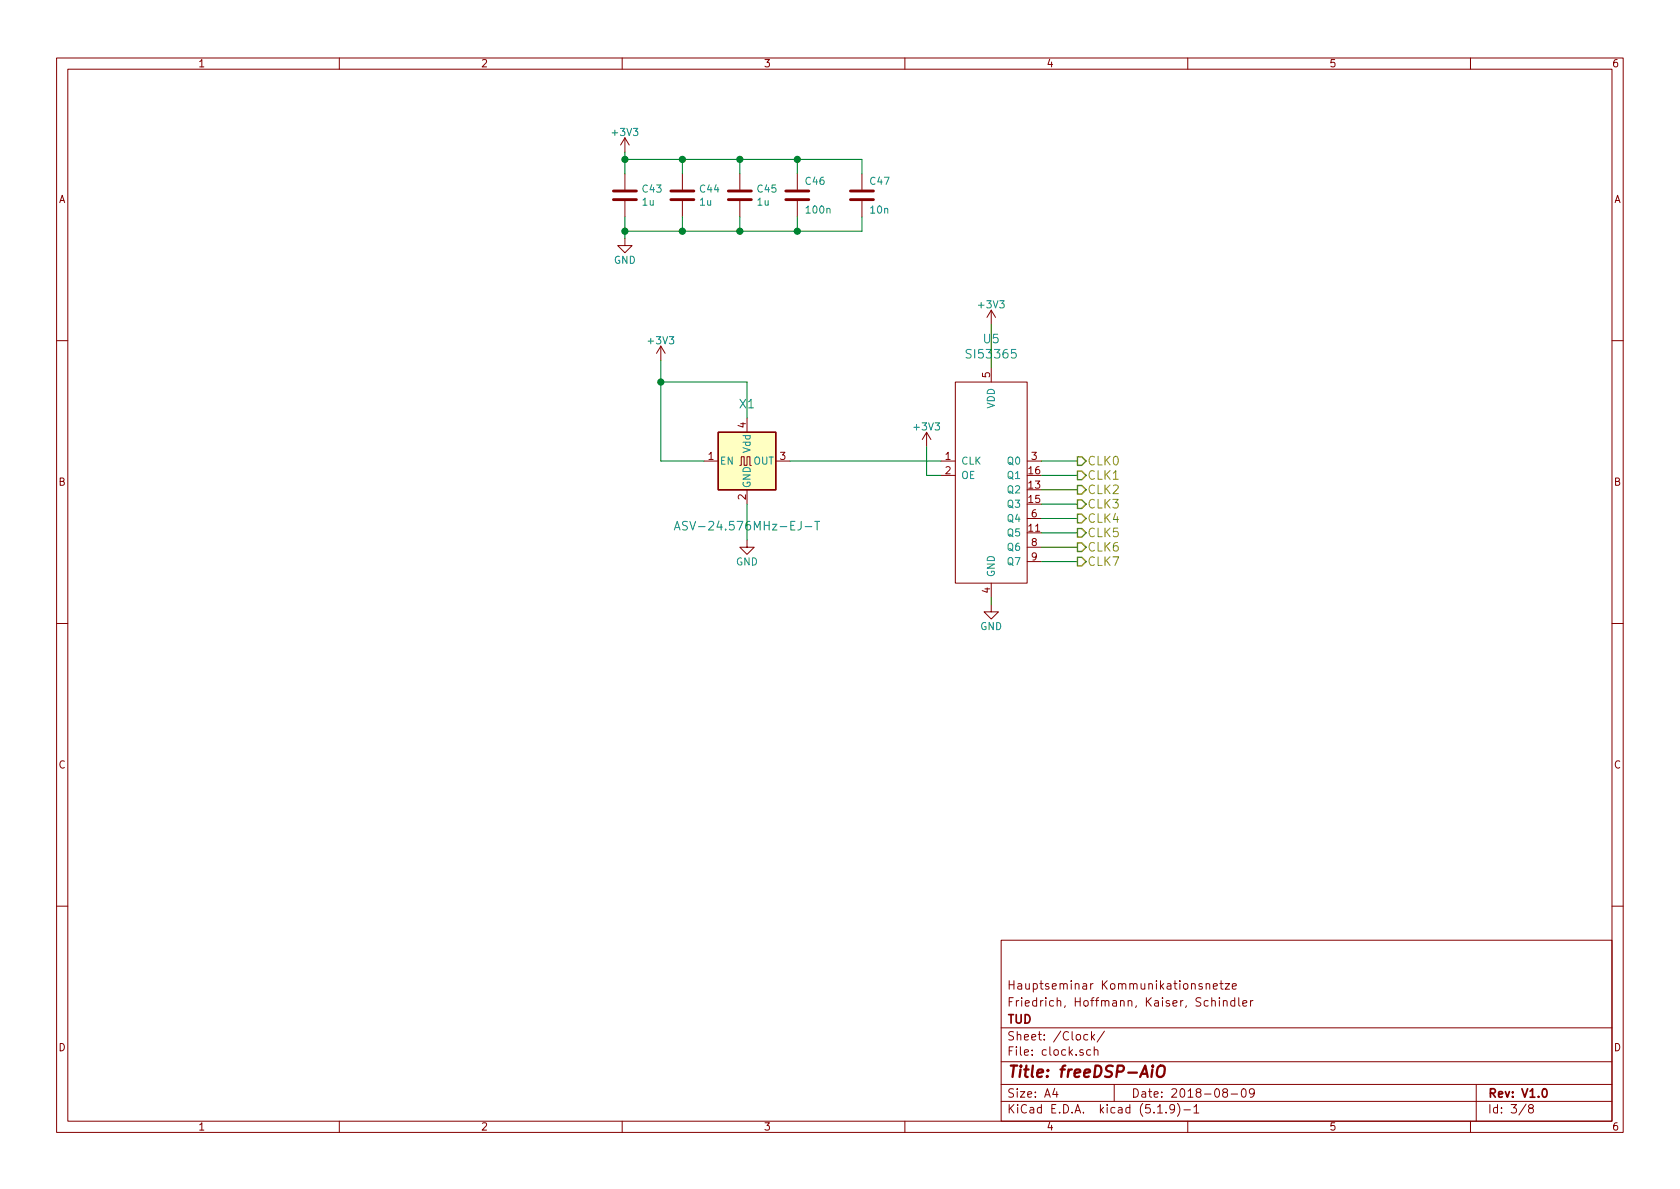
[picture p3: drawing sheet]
EESchema Schematic File Version 4
EELAYER 30 0
EELAYER END
$Descr A4 11693 8268
encoding utf-8
Sheet 3 8
Title "freeDSP-AiO"
Date "2018-08-09"
Rev "V1.0"
Comp "TUD"
Comment1 "Friedrich, Hoffmann, Kaiser, Schindler"
Comment2 "Hauptseminar Kommunikationsnetze"
Comment3 ""
Comment4 ""
$EndDescr
$Comp
L Oscillator:ASV-xxxMHz X1
U 1 1
P 5200 3200
F 0 "X1" H 5200 3600 60  0000 C CNN
F 1 "ASV-24.576MHz-EJ-T" H 5200 2750 60  0000 C CNN
F 2 "Oscillator:Oscillator_SMD_Abracon_ASV-4Pin_7.0x5.1mm" H 5100 3100 60  0001 C CNN
F 3 "" H 5100 3100 60  0000 C CNN
	1    5200 3200
	1    0    0    -1  
$EndComp
Wire Wire Line
	6550 3200 5500 3200
$Comp
L power:GND #PWR071
U 1 1
P 6900 4200
F 0 "#PWR071" H 6900 3950 50  0001 C CNN
F 1 "GND" H 6900 4050 50  0000 C CNN
F 2 "" H 6900 4200 60  0000 C CNN
F 3 "" H 6900 4200 60  0000 C CNN
	1    6900 4200
	1    0    0    -1  
$EndComp
Wire Wire Line
	6900 4150 6900 4200
$Comp
L power:GND #PWR068
U 1 1
P 5200 3750
F 0 "#PWR068" H 5200 3500 50  0001 C CNN
F 1 "GND" H 5200 3600 50  0000 C CNN
F 2 "" H 5200 3750 60  0000 C CNN
F 3 "" H 5200 3750 60  0000 C CNN
	1    5200 3750
	1    0    0    -1  
$EndComp
$Comp
L power:+3V3 #PWR067
U 1 1
P 4600 2500
F 0 "#PWR067" H 4600 2350 50  0001 C CNN
F 1 "+3V3" H 4600 2640 50  0000 C CNN
F 2 "" H 4600 2500 60  0000 C CNN
F 3 "" H 4600 2500 60  0000 C CNN
	1    4600 2500
	1    0    0    -1  
$EndComp
$Comp
L power:+3V3 #PWR070
U 1 1
P 6900 2250
F 0 "#PWR070" H 6900 2100 50  0001 C CNN
F 1 "+3V3" H 6900 2390 50  0000 C CNN
F 2 "" H 6900 2250 60  0000 C CNN
F 3 "" H 6900 2250 60  0000 C CNN
	1    6900 2250
	1    0    0    -1  
$EndComp
Wire Wire Line
	6900 2250 6900 2550
Text HLabel 7500 3200 2    60   Output ~ 0
CLK0
Text HLabel 7500 3300 2    60   Output ~ 0
CLK1
Text HLabel 7500 3400 2    60   Output ~ 0
CLK2
Text HLabel 7500 3500 2    60   Output ~ 0
CLK3
Text HLabel 7500 3600 2    60   Output ~ 0
CLK4
Text HLabel 7500 3700 2    60   Output ~ 0
CLK5
Text HLabel 7500 3800 2    60   Output ~ 0
CLK6
Text HLabel 7500 3900 2    60   Output ~ 0
CLK7
Wire Wire Line
	7500 3200 7250 3200
Wire Wire Line
	7250 3300 7500 3300
Wire Wire Line
	7500 3400 7250 3400
Wire Wire Line
	7500 3500 7250 3500
Wire Wire Line
	7250 3600 7500 3600
Wire Wire Line
	7500 3700 7250 3700
Wire Wire Line
	7500 3800 7250 3800
Wire Wire Line
	7250 3900 7500 3900
$Comp
L buffers:SI53365 U5
U 1 1
P 6900 3300
F 0 "U5" H 6900 4253 60  0000 C CNN
F 1 "SI53365" H 6900 4147 60  0000 C CNN
F 2 "Package_SO:TSSOP-16_4.4x5mm_P0.65mm" H 6900 3650 60  0001 C CNN
F 3 "" H 6900 3650 60  0001 C CNN
	1    6900 3300
	1    0    0    -1  
$EndComp
$Comp
L power:+3V3 #PWR069
U 1 1
P 6450 3100
F 0 "#PWR069" H 6450 2950 50  0001 C CNN
F 1 "+3V3" H 6450 3240 50  0000 C CNN
F 2 "" H 6450 3100 60  0000 C CNN
F 3 "" H 6450 3100 60  0000 C CNN
	1    6450 3100
	1    0    0    -1  
$EndComp
Wire Wire Line
	6450 3100 6450 3300
Wire Wire Line
	6450 3300 6550 3300
$Comp
L power:+3V3 #PWR065
U 1 1
P 4350 1050
F 0 "#PWR065" H 4350 900 50  0001 C CNN
F 1 "+3V3" H 4350 1190 50  0000 C CNN
F 2 "" H 4350 1050 60  0000 C CNN
F 3 "" H 4350 1050 60  0000 C CNN
	1    4350 1050
	1    0    0    -1  
$EndComp
Wire Wire Line
	4750 1100 4750 1200
Wire Wire Line
	5150 1100 5150 1200
$Comp
L power:GND #PWR066
U 1 1
P 4350 1650
F 0 "#PWR066" H 4350 1400 50  0001 C CNN
F 1 "GND" H 4350 1500 50  0000 C CNN
F 2 "" H 4350 1650 60  0000 C CNN
F 3 "" H 4350 1650 60  0000 C CNN
	1    4350 1650
	1    0    0    -1  
$EndComp
Wire Wire Line
	4750 1600 4750 1500
Wire Wire Line
	5150 1600 5150 1500
$Comp
L Device:C C?
U 1 1
P 4350 1350
AR Path="/5AFACF29/60787163" Ref="C?"  Part="1" 
AR Path="/5AFACF57/60787163" Ref="C43"  Part="1" 
F 0 "C43" H 4465 1396 50  0000 L CNN
F 1 "1u" H 4465 1305 50  0000 L CNN
F 2 "Capacitor_SMD:C_0805_2012Metric_Pad1.18x1.45mm_HandSolder" H 4388 1200 50  0001 C CNN
F 3 "~" H 4350 1350 50  0001 C CNN
	1    4350 1350
	1    0    0    -1  
$EndComp
Wire Wire Line
	4350 1050 4350 1100
Wire Wire Line
	4350 1100 4750 1100
Connection ~ 4350 1100
Wire Wire Line
	4350 1100 4350 1200
Connection ~ 4750 1100
Wire Wire Line
	4750 1100 5150 1100
Wire Wire Line
	4750 1600 5150 1600
Connection ~ 4750 1600
Wire Wire Line
	4350 1600 4350 1650
Wire Wire Line
	4350 1500 4350 1600
Connection ~ 4350 1600
Wire Wire Line
	4350 1600 4750 1600
$Comp
L Device:C C?
U 1 1
P 4750 1350
AR Path="/5AFACF29/60789D7C" Ref="C?"  Part="1" 
AR Path="/5AFACF57/60789D7C" Ref="C44"  Part="1" 
F 0 "C44" H 4865 1396 50  0000 L CNN
F 1 "1u" H 4865 1305 50  0000 L CNN
F 2 "Capacitor_SMD:C_0805_2012Metric_Pad1.18x1.45mm_HandSolder" H 4788 1200 50  0001 C CNN
F 3 "~" H 4750 1350 50  0001 C CNN
	1    4750 1350
	1    0    0    -1  
$EndComp
$Comp
L Device:C C?
U 1 1
P 5150 1350
AR Path="/5AFACF29/6078A09B" Ref="C?"  Part="1" 
AR Path="/5AFACF57/6078A09B" Ref="C45"  Part="1" 
F 0 "C45" H 5265 1396 50  0000 L CNN
F 1 "1u" H 5265 1305 50  0000 L CNN
F 2 "Capacitor_SMD:C_0805_2012Metric_Pad1.18x1.45mm_HandSolder" H 5188 1200 50  0001 C CNN
F 3 "~" H 5150 1350 50  0001 C CNN
	1    5150 1350
	1    0    0    -1  
$EndComp
$Comp
L Device:C C?
U 1 1
P 5550 1350
AR Path="/5AF9FF80/6097B72D" Ref="C?"  Part="1" 
AR Path="/6097B72D" Ref="C?"  Part="1" 
AR Path="/5AFACF57/6097B72D" Ref="C46"  Part="1" 
F 0 "C46" H 5600 1450 50  0000 L CNN
F 1 "100n" H 5600 1250 50  0000 L CNN
F 2 "Capacitor_SMD:C_0603_1608Metric_Pad1.08x0.95mm_HandSolder" V 5250 1490 50  0001 C CNN
F 3 "~" V 5250 1490 50  0001 C CNN
F 4 "GRM31CR71H475KA12L" H 5550 1350 60  0001 C CNN "Mfr.Nr."
	1    5550 1350
	1    0    0    -1  
$EndComp
$Comp
L Device:C C?
U 1 1
P 6000 1350
AR Path="/5AF9FF80/6097BC84" Ref="C?"  Part="1" 
AR Path="/6097BC84" Ref="C?"  Part="1" 
AR Path="/5AFACF57/6097BC84" Ref="C47"  Part="1" 
F 0 "C47" H 6050 1450 50  0000 L CNN
F 1 "10n" H 6050 1250 50  0000 L CNN
F 2 "Capacitor_SMD:C_0603_1608Metric_Pad1.08x0.95mm_HandSolder" V 5700 1490 50  0001 C CNN
F 3 "~" V 5700 1490 50  0001 C CNN
F 4 "GRM31CR71H475KA12L" H 6000 1350 60  0001 C CNN "Mfr.Nr."
	1    6000 1350
	1    0    0    -1  
$EndComp
Wire Wire Line
	5150 1600 5550 1600
Wire Wire Line
	5550 1600 5550 1500
Connection ~ 5150 1600
Wire Wire Line
	5150 1100 5550 1100
Wire Wire Line
	5550 1100 5550 1200
Connection ~ 5150 1100
Wire Wire Line
	5550 1100 6000 1100
Wire Wire Line
	6000 1100 6000 1200
Connection ~ 5550 1100
Wire Wire Line
	5550 1600 6000 1600
Wire Wire Line
	6000 1600 6000 1500
Connection ~ 5550 1600
Wire Wire Line
	4600 2500 4600 2650
Wire Wire Line
	4600 2650 5200 2650
Wire Wire Line
	5200 2650 5200 2900
Connection ~ 4600 2650
Wire Wire Line
	4600 2650 4600 3200
Wire Wire Line
	4600 3200 4900 3200
Wire Wire Line
	5200 3500 5200 3750
$EndSCHEMATC
